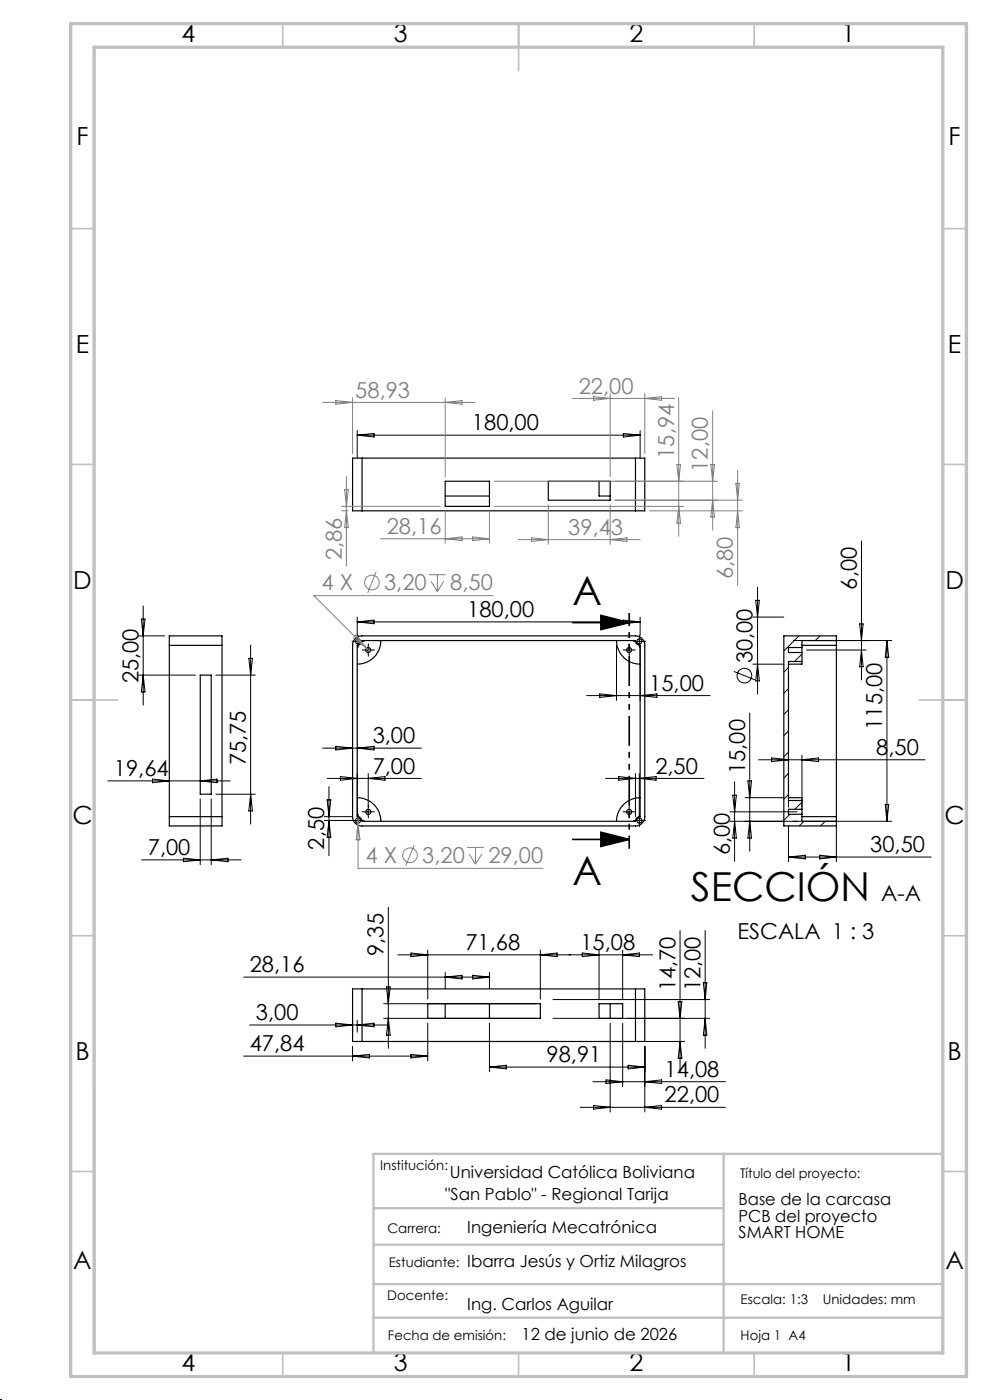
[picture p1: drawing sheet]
<svg xmlns="http://www.w3.org/2000/svg" width="210mm" height="297mm" viewBox="0 0 210 297" stroke-linecap="round" stroke-linejoin="round" font-family="sans-serif">
<g fill="none" stroke="#000" stroke-width=".25">
<path d="M76.8 97.2h-2v11.2h2M76.8 97.2v11.2M76.8 97.2h58M134.8 97.2h2v11.2h-2M134.8 97.2v11.2M76.8 108.4h58M94.4 102.1h9.4v5.3h-9.4zM94.4 105.2h9.4M116.3 102.1h13.1v4h-13.1zM127.1 102.1v3.1h2.3M35.9 136.9v-2h11.2v2M35.9 136.9h11.2"/>
<path d="M35.9 136.9v36.3M47.1 136.9v36.3M75.5 135.4l.6-.4 .7-.1h58a1.97 1.97 0 0 1 2 2v36.3a1.97 1.97 0 0 1-2 2h-58a1.97 1.97 0 0 1-2-2v-36.3l.2-1zM76.8 135.9h58a1.02 1.02 0 0 0 1 1v36.3a.96 .96 0 0 0-1 1h-58a1.02 1.02 0 0 0-1-1v-36.3a1.09 1.09 0 0 0 1-1zM80.8 135.9a5 5 0 0 1-5 5M130.8 135.9a5 5 0 0 0 5 5M170.1 137.4v1M170.1 136.9h7.3M170.1 137.4h-2.8v1h2.8M170.1 138.4v1.9M177.4 135.9v1M177.4 135.9v-1h-11.1v40.3h11.1v-1"/>
<path d="M177.4 135.9h-7.3v1.5M177.4 136.9v36.3M42.5 143.2h2.3v25.3h-2.3zM170.1 140.3v.6h-2.8M170.1 140.3h-2.8v29.5h2.8M35.9 173.2v2h11.2v-2M35.9 173.2h11.2M75.8 169.2a5 5 0 0 1 5 5M135.8 169.2a5 5 0 0 0-5 5M167.3 169.2h2.8v.6M170.1 171.7v1.1M170.1 172.8v1.4h7.3"/>
<path d="M170.1 173.2h7.3M170.1 171.7h-2.8v1.1h2.8M170.1 169.8v1.9M177.4 173.2v1M76.8 209.8h-2v11.1h2M76.8 209.8v11.1M76.8 209.8h58M90.7 212.9h23.9v3.1h-23.9zM94.4 212.9v3.1M103.8 212.9v3.1M127.1 212.9h5v3.1h-5zM129.4 212.9v3.1"/>
<path d="M134.8 209.8h2v11.1h-2M134.8 209.8v11.1M76.8 220.9h58"/>
<circle cx="76" cy="136.1" r=".53"/>
<circle cx="78.1" cy="137.9" r=".54"/>
<circle cx="133.5" cy="137.9" r=".53"/>
<circle cx="135.6" cy="136.1" r=".54"/>
<circle cx="75.9" cy="174.1" r=".52"/>
<circle cx="78.1" cy="172.2" r=".54"/>
<circle cx="133.4" cy="172.2" r=".52"/>
<circle cx="135.6" cy="174.1" r=".54"/>
</g>
<g fill="none" stroke="#000" stroke-width=".21">
<path d="M75.8 92.3l3.5-.3v.7zM75.8 91.3v5.9M75.8 92.3h60M132.2 92l3.6 .3-3.6 .4zM135.8 91.3v5.9M182.7 114.8v29.4M29.4 134.9h5.5M30 131.3h.8l-.4 3.6zM30.4 128.5v21.1M52.8 139.7h.8l-.4 3.5zM53.2 136.9v37.9M75.1 136.1h1.7"/>
<path d="M75.8 131.9l3.5-.4v.8zM75.8 130.9v4M75.8 131.9h60M76 135.3v1.6M77.3 137.9h1.7M78.1 137.1v1.6M130.8 136.9v11.7M132.2 131.5l3.6 .4-3.6 .4zM132.6 137.9h1.7M133.5 137.1v1.6M134.8 136.1h1.7M135.6 135.3v1.6"/>
<path d="M135.8 130.9v4M135.8 136.9v11.7M159.7 130.9h6.6M160.3 127.3h.8l-.4 3.6zM160.7 124.6v22.6M168.3 135.9h20.9M169.5 134.9l-3.2 3.2M170.1 138.8l-1.6 1.5M171.1 137.9h12.6M174 134.9l-1 1M182.4 132.4h.7l-.4 3.5zM182.7 137.9l.4 3.6h-.7z"/>
<path d="M188.1 135.9v38.3M188.1 135.9l.4 3.5h-.7zM29.4 143.2h12.1M30.4 143.2l.4 3.6h-.8zM45.8 143.2h8.4M68.4 158.7h21M71.2 158.3l3.6 .4-3.6 .4zM75.8 158.7l3.5-.4v.8zM124.4 147.6h26.2M127.2 147.2l3.6 .4-3.6 .4zM135.8 147.6l3.5-.4v.8zM155.7 142.4l4.4 1.8"/>
<path d="M159 151.3v29.3M159.7 140.9h6.6M160.7 140.9l.4 3.6h-.8zM167.3 141.6l-1 1M167.3 146.1l-1 1M167.3 150.6l-1 1M167.3 155.1l-1 1M167.3 159.6l-1 .9M22.9 165.7h25.9M32.3 165.3l3.6 .4-3.6 .3zM42.5 169.5v13.9M42.5 165.7l3.5-.4v.7z"/>
<path d="M44.8 169.5v13.9M45.8 168.5h8.4M53.2 168.5l.4 3.5h-.8zM68.8 173.2h6M68.8 174.1h6.2M69.4 169.7h.8l-.4 3.5zM69.4 165.1h20M69.8 166.9v14.6M69.8 174.1l.4 3.5h-.8zM72.2 164.7l3.6 .4-3.6 .4zM75.1 174.1h1.7M75.8 164.1v9.1"/>
<path d="M76 173.2v1.7M77.3 172.2h1.7M78.1 164.1v7.1M78.1 171.4v1.7M78.1 165.1l3.6-.4v.8zM128.4 165.1h20.9M131.2 164.7l3.6 .4-3.6 .4zM132.6 172.2h1.7M133.5 171.4v1.7M134.8 164.1v9.1M134.8 174.1h1.7M135.6 164.1v9"/>
<path d="M135.6 173.2v1.7M135.6 165.1l3.6-.4v.8zM154.8 174.2h34.4M154.8 172.2h14.3M155.4 168.7h.8l-.4 3.5zM155.8 174.2l.4 3.6h-.8zM155.8 165.9v16.8M158 169.2h8.3M158.6 165.7h.8l-.4 3.5zM159 174.2l.4 3.6h-.8zM160.9 161.2h35.3M163.7 160.8l3.6 .4-3.6 .4z"/>
<path d="M167.3 164l-1 1.1M167.3 168.6l-1 .9M167.3 160.2v11M167.3 175.2v7.6M167.5 172.8l-1.2 1.2M170.1 170.2l-1.5 1.5M170.1 160.2v11M170.1 161.2l3.5-.4v.8zM170.5 174.2l-1 1M175 174.2l-1 1M177.4 175.2v7.6M187.8 170.7h.7l-.4 3.5z"/>
<path d="M30.1 182.4h21.1M38.9 182.1l3.6 .3-3.6 .4zM44.8 182.4l3.6-.3v.7zM82.4 192.5v29.9M144.3 197.4v29.9M149.6 197.4v25M167.3 181.8h30.2M167.3 181.8l3.5-.4v.8zM173.9 181.4l3.5 .4-3.5 .4zM51.7 207.3h52.1M53 217.4h29.1M71.2 217.1l3.6 .3-3.6 .4z"/>
<path d="M74.8 216.5v2.5M75.8 217.4l3.5-.3v.7zM75.8 216.5v2.5M81.4 216h32.2M81.4 212.9h32.2M82 209.4h.8l-.4 3.5zM82.4 216l.4 3.6h-.8zM84.4 202.6h54M87.2 202.2l3.5 .4-3.5 .3zM90.7 201.6v10.3M90.7 217.1v8M94.4 206.3v3.4"/>
<path d="M94.4 207.3l3.6-.4v.8zM100.3 206.9l3.5 .4-3.5 .4zM103.8 206.3v3.4M103.8 217.1v10.3M114.6 201.6v10.3M114.6 202.6l3.6-.4v.7zM117.3 216h33.3M117.3 212.1h33.3M123.5 202.2l3.6 .4-3.6 .3zM127.1 201.6v10.3M129.4 217.1v18.8M132.1 201.6v10.3"/>
<path d="M132.1 217.1v13.4M132.1 202.6l3.5-.4v.7zM143.9 212.5h.7l-.3 3.5zM149.2 208.5h.7l-.3 3.6zM149.6 216l.3 3.6h-.7zM51.7 224h39M74.8 222v3.1M74.8 224l3.6-.3v.7zM87.2 223.7l3.5 .3-3.5 .4zM103.8 226.4h33M103.8 226.4l3.6-.4v.8zM123.1 234.9h30.8"/>
<path d="M125.7 229.5h28.2M125.9 234.5l3.5 .4-3.5 .4zM128.6 229.1l3.5 .4-3.5 .4zM133.2 226l3.6 .4-3.6 .4zM135.8 220.9h9.4M136.8 222v13.9M136.8 229.5l3.5-.4v.8zM136.8 234.9l3.5-.4v.8zM144.3 220.9l.3 3.6h-.7z"/>
<circle cx="157.9" cy="143.3" r="1.56"/>
</g>
<g fill="none" stroke="#808080" stroke-width=".21">
<path d="M68.4 85.4h32.4M71.2 85l3.6 .4-3.6 .4zM74.8 84.4v11.8M94.4 84.4v16.7M94.4 85.4l3.6-.4v.8zM121.5 84.5h21.6M125.9 84.1l3.5 .4-3.5 .4zM129.4 83.5v17.6M136.8 83.5v12.7M136.8 84.5l3.5-.4v.8zM143.6 98.6h.8l-.4 3.5zM144 84.4v29.4"/>
<path d="M150.8 98.6h.8l-.4 3.5zM151.2 87.2v25.3M156.5 99.8v24.4M72.5 108.4h1.3M72.5 107.4h20.9M73.1 103.9h.8l-.4 3.5zM73.5 101.1v19M73.5 108.4l.4 3.5h-.8zM80.7 114.3h23.1M94.4 108.4v6.9M94.4 114.3l3.6-.4v.8zM100.3 113.9l3.5 .4-3.5 .4z"/>
<path d="M103.8 108.4v6.9M104.8 102.1h47.4M104.8 107.4h40.2M110 114.5h25.8M112.7 114.1l3.6 .4-3.6 .4zM116.3 107.1v8.4M129.4 107.1v8.4M129.4 114.5l3.6-.4v.8zM130.5 106.1h27M137.8 108.4h19.7M144 107.4l.4 3.6h-.8zM151.2 106.1l.4 3.6h-.8z"/>
<path d="M156.1 102.5h.7l-.3 3.6zM156.5 108.4l.3 3.5h-.7zM75.5 134.7l2.3 2.8-2.8-2.2zM77.8 137.5l.7 .8M79.8 121.4l-1.8 4.4M91 121.9h3.5M91.4 123.3l1.4 2.2M92.8 121.9v3.6M94.1 123.3l-1.3 2.2M104.6 126.4h-38l11.2 11.1M76 173.5v10.7h39.2M76 174.6l.3 3.5h-.7z"/>
<path d="M87.9 179.2l-1.8 4.5M99.1 179.8h3.5M100.9 179.8v3.5M99.5 181.2l1.4 2.1M102.2 181.2l-1.3 2.1"/>
<circle cx="78.9" cy="123.6" r="1.55"/>
<circle cx="87" cy="181.4" r="1.55"/>
</g>
<path d="M121.5 132.1h12M127.5 130.6l6 1.5-6 1.5zM121.5 178.1h12M127.5 176.6l6 1.5-6 1.5z" fill="none" stroke="#000" stroke-width=".35"/>
<g fill="none" stroke="#000" stroke-width=".21" stroke-dasharray="15.2 1.3 1.3 1.3" stroke-linecap="butt">
<path d="M75.1 136h-.5M76 135.2v-.5M76 136.9v.5M76.8 136h.5M77.3 137.9h-.5M78.1 137v-.5M78.1 138.7v.5M79 137.9h.5M132.6 137.9h-.5M133.5 137v-.5M133.5 138.7v.5M134.3 137.9h.5"/>
<path d="M134.8 136h-.5M135.6 135.2v-.5M135.6 136.9v.5M136.5 136h.5M75.1 174h-.5M76 173.2v-.5M76 174.9v.5M76.8 174h.5M77.3 172.2h-.5M78.1 171.4v-.6M78.1 173v.6M79 172.2h.5"/>
<path d="M132.6 172.2h-.5M133.5 171.4v-.6M133.5 173v.6M134.3 172.2h.5M134.8 174h-.5M135.6 173.2v-.5M135.6 174.9v.5M136.5 174h.5"/>
</g>
<path d="M0 297h.1" fill="none" stroke="#000" stroke-width=".21" stroke-dasharray="1.3 .6"/>
<path d="M133.5 130v50.1" fill="none" stroke="#000" stroke-width=".35" stroke-dasharray="6.3 1.3 1.3 1.3 1.3 1.3" stroke-dashoffset="3.6" stroke-linecap="butt"/>
<g fill="none" stroke="#c0c0c0" stroke-width=".35">
<path d="M60 5v5M110 5v10M160 5v5M15 48.5h5M200 48.5h5M15 98.5h5M200 98.5h5M15 148.5h10M195 148.5h10M15 198.5h5M200 198.5h5M15 248.5h5"/>
<path d="M200 248.5h5M60 287v5M110 287v5M160 287v5"/>
</g>
<path d="M20 231.8v55.2M79.2 256.3h74.3M153.5 244.8v42.2M200 244.8h-120.8v42.2M79.2 264.1h74.3M79.2 272.4h120.8M79.2 279.5h120.8" fill="none" stroke="#c0c0c0" stroke-width=".5"/>
<path d="M15 5h190v287h-190zM20 10h180v277h-180z" fill="none" stroke="#c0c0c0" stroke-width=".7"/>
<path d="M127.5 130.6l6 1.5-6 1.5zM127.5 176.6l6 1.5-6 1.5z" fill="#000"/>
<g font-size="8.5">
<text x="121.5" y="128.3">A</text>
<text x="121.5" y="187.7">A</text>
<text x="146.5" y="191.1">SECCIÓN</text>
</g>
<g font-size="5.3">
<text x="38.5" y="8.9">4</text>
<text x="83.5" y="8.9">3</text>
<text x="133.5" y="8.9">2</text>
<text x="178.5" y="8.9">1</text>
<text x="16.2" y="30.7">F</text>
<text x="201.2" y="30.7">F</text>
<text x="16.1" y="74.9">E</text>
<text x="201.1" y="74.9">E</text>
<text x="15.5" y="124.9">D</text>
<text x="200.5" y="124.9">D</text>
<text x="15.4" y="174.9">C</text>
<text x="200.4" y="174.9">C</text>
<text x="16" y="224.9">B</text>
<text x="201" y="224.9">B</text>
<text x="15.5" y="269.2">A</text>
<text x="200.5" y="269.2">A</text>
<text x="38.5" y="290.9">4</text>
<text x="83.5" y="290.9">3</text>
<text x="133.5" y="290.9">2</text>
<text x="178.5" y="290.9">1</text>
</g>
<g font-size="4.7" fill="#808080">
<text x="122.8" y="83.5">22,00</text>
<text x="75.4" y="84.3">58,93</text>
<text x="143" y="97.3" transform="rotate(-90 143 97.3)">15,94</text>
<text x="150.2" y="100.1" transform="rotate(-90 150.2 100.1)">12,00</text>
<text x="82" y="113.3">28,16</text>
<text x="120.5" y="113.4">39,43</text>
<text x="72.5" y="118.8" transform="rotate(-90 72.5 118.8)">2,86</text>
<text x="68.2" y="125.3">4 X</text>
<text x="81.5" y="125.3">3,20</text>
<text x="95.5" y="125.3">8,50</text>
<text x="155.5" y="122.9" transform="rotate(-90 155.5 122.9)">6,80</text>
<text x="77.6" y="183.1">4 X</text>
<text x="89.6" y="183.1">3,20</text>
<text x="103.6" y="183.1">29,00</text>
</g>
<g font-size="4.7">
<text x="100.1" y="91.3">180,00</text>
<text x="181.7" y="125.1" transform="rotate(-90 181.7 125.1)">6,00</text>
<text x="99.1" y="130.9">180,00</text>
<text x="159.6" y="140.7" transform="rotate(-90 159.6 140.7)">30,00</text>
<text x="29.4" y="145" transform="rotate(-90 29.4 145)">25,00</text>
<text x="137.7" y="146.5">15,00</text>
<text x="187.2" y="154.8" transform="rotate(-90 187.2 154.8)">115,00</text>
<text x="79.1" y="157.7">3,00</text>
<text x="185.9" y="160.2">8,50</text>
<text x="24.2" y="164.6">19,64</text>
<text x="52.2" y="162.3" transform="rotate(-90 52.2 162.3)">75,75</text>
<text x="79.1" y="164.1">7,00</text>
<text x="139" y="164.1">2,50</text>
<text x="158" y="164.2" transform="rotate(-90 158 164.2)">15,00</text>
<text x="31.4" y="181.4">7,00</text>
<text x="68.8" y="180.2" transform="rotate(-90 68.8 180.2)">2,50</text>
<text x="154.8" y="181.4" transform="rotate(-90 154.8 181.4)">6,00</text>
<text x="184.6" y="180.8">30,50</text>
<text x="186.9" y="191.1">A-A</text>
<text x="81.4" y="202.8" transform="rotate(-90 81.4 202.8)">9,35</text>
<text x="98.7" y="201.5">71,68</text>
<text x="123.1" y="201.5">15,08</text>
<text x="156.4" y="199.3">ESCALA 1 : 3</text>
<text x="53" y="206.3">28,16</text>
<text x="143.3" y="210.3" transform="rotate(-90 143.3 210.3)">14,70</text>
<text x="148.6" y="210.3" transform="rotate(-90 148.6 210.3)">12,00</text>
<text x="54.3" y="216.4">3,00</text>
<text x="53" y="223">47,84</text>
<text x="115.9" y="225.3">98,91</text>
<text x="141" y="233.9">22,00</text>
<text x="141" y="228.5">14,08</text>
</g>
<g font-size="3.5">
<text x="95.4" y="249.9">Universidad Católica Boliviana</text>
<text x="94.5" y="254.5">&quot;San Pablo&quot; - Regional Tarija</text>
<text x="156.7" y="255.6">Base de la carcasa</text>
<text x="99.1" y="261.6">Ingeniería Mecatrónica</text>
<text x="156.7" y="259.2">PCB del proyecto</text>
<text x="156.7" y="262.7">SMART HOME</text>
<text x="99.1" y="268.7">Ibarra Jesús y Ortiz Milagros</text>
<text x="99.1" y="278">Ing. Carlos Aguilar</text>
<text x="110.6" y="284.2">12 de junio de 2026</text>
</g>
<g font-size="2.8">
<text x="80.7" y="248.2">Institución:</text>
<text x="157" y="249.9">Título del proyecto:</text>
<text x="82.2" y="261.6">Carrera:</text>
<text x="82.5" y="268.7">Estudiante:</text>
<text x="82.1" y="275.8">Docente:</text>
<text x="157.1" y="276.7">Escala: 1:3</text>
<text x="174.5" y="276.7">Unidades: mm</text>
<text x="82.3" y="284.2">Fecha de emisión:</text>
<text x="157.1" y="284.2">Hoja 1 A4</text>
</g>
</svg>
